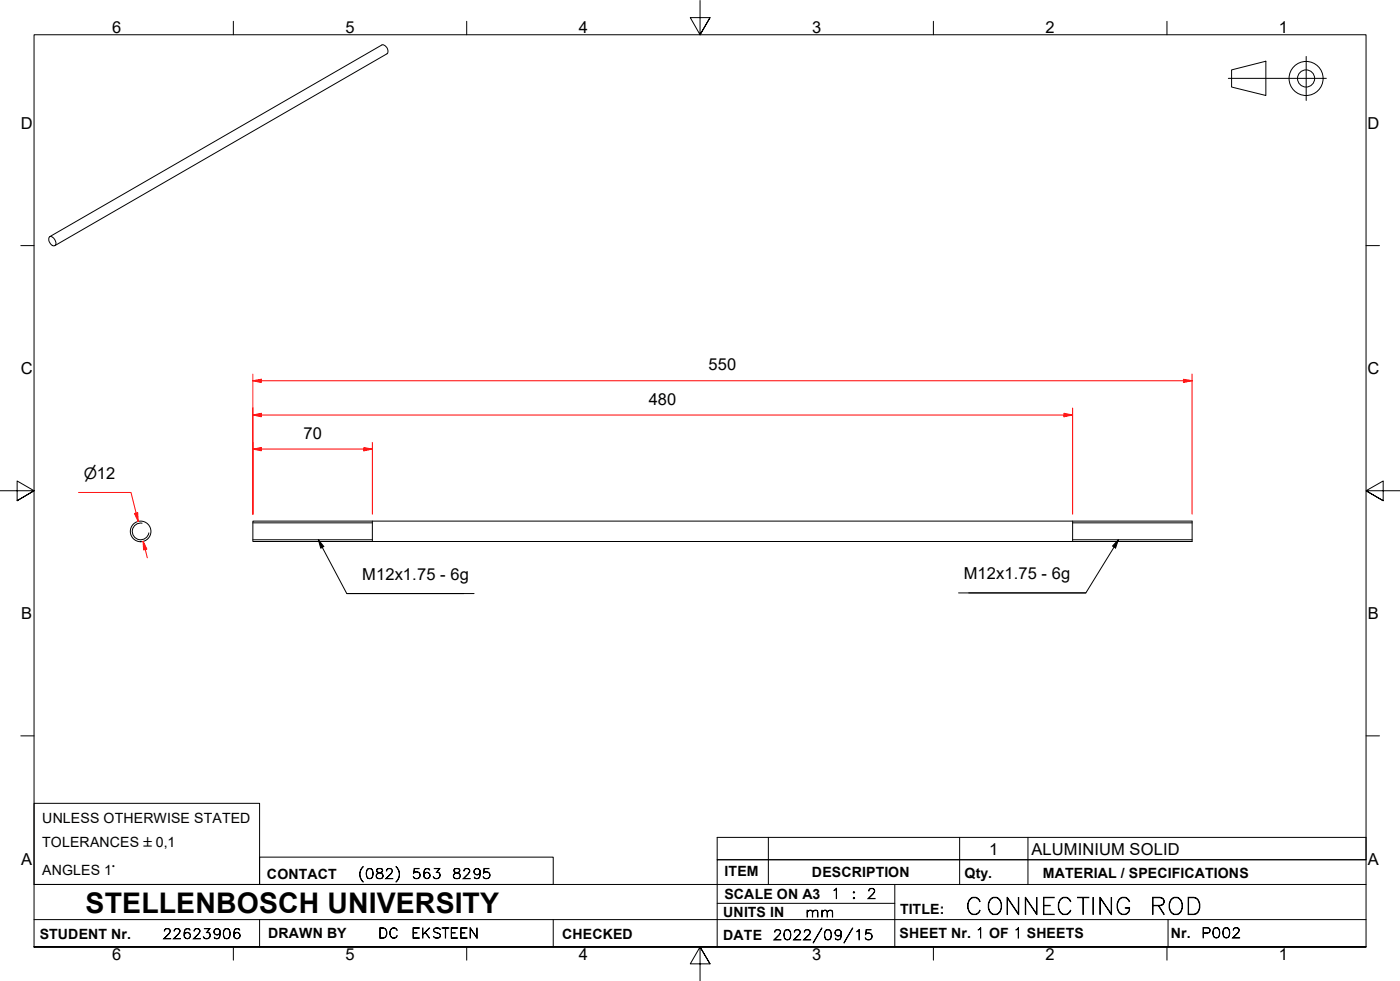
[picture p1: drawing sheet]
<svg xmlns="http://www.w3.org/2000/svg" width="410mm" height="287mm" viewBox="0 0 410 287" stroke-linecap="round" stroke-linejoin="round" font-family="sans-serif">
<!-- layer: Threads(ISO) -->
<path d="M41.6 153.1a2.44 2.44 0 0 0-2.8 2 2.44 2.44 0 0 0 2 2.9 2.44 2.44 0 0 0 2.8-2M74 153h35M74 158h35M314.1 153h35M314.1 158h35" fill="none" stroke="#000" stroke-width=".29"/>
<!-- layer: Visible Edges(ISO) -->
<g fill="none" stroke="#000" stroke-width=".29">
<path d="M14.5 69.4a1.72 1.72 0 0 1 1.8 2.2 .95 .95 0 0 1-1 .3 .95 .95 0 0 1-.7-.8l-.3-.7zM14.5 69.3l97.3-56.1a1.7 1.7 0 0 1 1.5 2.6l-97.2 56.1M74 152.5h275.1v6h-275.1zM109 152.5v6M314.1 152.5v6"/>
<circle cx="41.2" cy="155.6" r="3"/>
</g>
<!-- layer: Symbols(ISO) -->
<path d="M210 245.1h190v6.6h-190zM225 245.1v6.6M281 245.1v6.6M301 245.1v6.6" fill="none" stroke="#000" stroke-width=".29"/>
<!-- layer: Border_0 -->
<g fill="none" stroke="#000" stroke-width=".29">
<path d="M68.3 6.2v4M136.7 6.2v4M205 .1v10.1l-2.9-5h5.8l-2.9 5 2.9-5M273.3 6.2v4M341.7 6.2v4M6.1 71.9h3.9M400 71.9h3.9M0 143.7h10l-5-2.9v5.8l5-2.9-5 2.9M410 143.7h-10l5-2.9v5.8l-5-2.9 5 2.9M6.1 215.4h3.9M400 215.4h3.9M10 277.2v-267h390v267h-390h390"/>
<path d="M68.3 277.2v3.9M136.7 277.2v3.9M273.3 277.2v3.9M341.7 277.2v3.9M207.9 282.1l-2.9-4.9 2.9 4.9h-5.8l2.9-4.9v10"/>
</g>
<!-- layer: Sketch Geometry(ISO) -->
<g fill="none" stroke="#000" stroke-width=".29">
<path d="M382.5 16.5v12.9M359.7 22.9h28.7M360.6 20.5l10-2.6v10.1l-10-2.5zM10 235.2h66v23.7h-66zM10 258.9h390M76 250.9h86v8h-86zM225 251.7v7.2M262 258.9v18.3M281 251.7v7.2M301 251.7v7.2M400 251.7h-190v25.5M10 277.2h390"/>
<path d="M10 269.2h390M76 269.2v8M162 269.2v8M210 264.4h52M342 269.2v8"/>
<circle cx="382.4" cy="23" r="5"/>
<circle cx="382.4" cy="23" r="2.51"/>
</g>
<!-- layer: Dimensions(ISO) -->
<path d="M74 131.5h2.5" fill="none" stroke="#f00" stroke-width=".29"/>
<path d="M74 131.5l2.5-.5v1z" fill-rule="evenodd" fill="#f00"/>
<path d="M74 131.5l2.5-.5v1zM106.6 131.5h2.4" fill="none" stroke="#f00" stroke-width=".29"/>
<path d="M106.6 131l2.4 .5-2.4 .5z" fill-rule="evenodd" fill="#f00"/>
<path d="M74 129.5v21M74 121.5h2.5M76.5 131.5h30.1M106.6 131l2.4 .5-2.4 .5zM109 129.5v21" fill="none" stroke="#f00" stroke-width=".29"/>
<path d="M74 121.5l2.5-.5v1z" fill-rule="evenodd" fill="#f00"/>
<path d="M74 121.5l2.5-.5v1zM311.5 121.5h2.6" fill="none" stroke="#f00" stroke-width=".29"/>
<path d="M311.5 121l2.6 .5-2.6 .5z" fill-rule="evenodd" fill="#f00"/>
<path d="M74 119.5v31M74 111.5h2.5M314.1 119.5v31M76.5 121.5h235M311.5 121l2.6 .5-2.6 .5z" fill="none" stroke="#f00" stroke-width=".29"/>
<path d="M74 111.5l2.5-.5v1z" fill-rule="evenodd" fill="#f00"/>
<path d="M74 111.5l2.5-.5v1zM346.5 111.5h2.6" fill="none" stroke="#f00" stroke-width=".29"/>
<path d="M346.5 111l2.6 .5-2.6 .5z" fill-rule="evenodd" fill="#f00"/>
<path d="M74 109.5v41M76.5 111.5h270M346.5 111l2.6 .5-2.6 .5zM349.1 109.5v41M39.9 150.2l.5 2.4" fill="none" stroke="#f00" stroke-width=".29"/>
<!-- layer: Symbols(ISO) -->
<path d="M93.2 158l1.6 2-.9 .5zM93.2 158l8.3 15.8h34.3M327.5 158l-.9 2.4-.8-.6zM327.5 158l-9.6 15.6h-34.2M101.5 173.8h37.3M280.7 173.6h37.2" fill="none" stroke="#000" stroke-width=".29"/>
<g fill="#000">
<path d="M93.2 158l1.6 2-.9 .5z" fill-rule="evenodd"/>
<path d="M327.5 158l-.9 2.4-.8-.6z" fill-rule="evenodd"/>
</g>
<!-- layer: Dimensions(ISO) -->
<path d="M39.4 150.3l.9-.2 .1 2.5z" fill-rule="evenodd" fill="#f00"/>
<path d="M39.4 150.3l.9-.2 .1 2.5zM41.9 158.4l.6 2.5" fill="none" stroke="#f00" stroke-width=".29"/>
<path d="M41.9 158.4l1.1 2.3-1 .3z" fill-rule="evenodd" fill="#f00"/>
<path d="M23 144.2h15.4l2 8.4M41.9 158.4l1.1 2.3-1 .3zM42.5 160.9l.6 2.4" fill="none" stroke="#f00" stroke-width=".29"/>
<text font-size="8.3" x="25.1" y="267.2">STELLENBOSCH UNIVERSITY</text>
<g font-size="6.7">
<text x="282.6" y="267.7">CONNECTING</text>
<text x="336.5" y="267.7">ROD</text>
</g>
<g font-size="4.8">
<text x="32.8" y="9.7">6</text>
<text x="101.2" y="9.7">5</text>
<text x="169.5" y="9.7">4</text>
<text x="237.8" y="9.7">3</text>
<text x="306.1" y="9.7">2</text>
<text x="374.5" y="9.7">1</text>
<text x="6.1" y="37.8">D</text>
<text x="400.4" y="37.8">D</text>
<text x="6.1" y="109.6">C</text>
<text x="207.5" y="108.4">550</text>
<text x="400.4" y="109.6">C</text>
<text x="190" y="118.4">480</text>
<text x="88.8" y="128.4">70</text>
<text x="106" y="169.7">M12x1.75 - 6g</text>
<text x="282.2" y="169.6">M12x1.75 - 6g</text>
<text x="6.2" y="181.3">B</text>
<text x="400.5" y="181.3">B</text>
<text x="289.6" y="250.1">1</text>
<text x="302" y="250.2">ALUMINIUM SOLID</text>
<text x="6.2" y="253.1">A</text>
<text x="400.5" y="253.1">A</text>
<text x="32.8" y="281.1">6</text>
<text x="101.2" y="281.1">5</text>
<text x="169.5" y="281.1">4</text>
<text x="237.8" y="281.1">3</text>
<text x="306.1" y="281.1">2</text>
<text x="374.5" y="281.1">1</text>
</g>
<text font-size="4.6" x="24.5" y="140.3">⌀12</text>
<g font-size="4.1">
<text x="12.4" y="240.9">UNLESS OTHERWISE STATED</text>
<text x="12.4" y="247.9">TOLERANCES ±0,1</text>
<text x="12.4" y="256">ANGLES 1°</text>
<text x="78.2" y="257.2">CONTACT</text>
<text x="212.2" y="256.5">ITEM</text>
<text x="237.7" y="256.7">DESCRIPTION</text>
<text x="282.4" y="256.9">Qty.</text>
<text x="305.4" y="256.9">MATERIAL / SPECIFICATIONS</text>
<text x="212.1" y="263">SCALE ON A3</text>
<text x="211.8" y="268.4">UNITS IN</text>
<text x="263.5" y="267.7">TITLE:</text>
<text x="11.6" y="274.8">STUDENT Nr.</text>
<text x="78.5" y="274.6">DRAWN BY</text>
<text x="164.6" y="274.8">CHECKED</text>
<text x="211.8" y="275.1">DATE</text>
<text x="263.4" y="274.6">SHEET Nr. 1 OF 1 SHEETS</text>
<text x="342.8" y="274.5">Nr.</text>
</g>
<g font-size="4">
<text x="104.8" y="257.2">(082)</text>
<text x="120.6" y="257.2">563</text>
<text x="132.3" y="257.2">8295</text>
<text x="243.3" y="263">1</text>
<text x="249.3" y="263">:</text>
<text x="253.8" y="263">2</text>
<text x="235.8" y="268.4">mm</text>
<text x="47.6" y="274.8">22623906</text>
<text x="110.7" y="274.6">DC</text>
<text x="120.4" y="274.6">EKSTEEN</text>
<text x="226.3" y="275.1">2022/09/15</text>
<text x="351.7" y="274.5">P002</text>
</g>
</svg>
